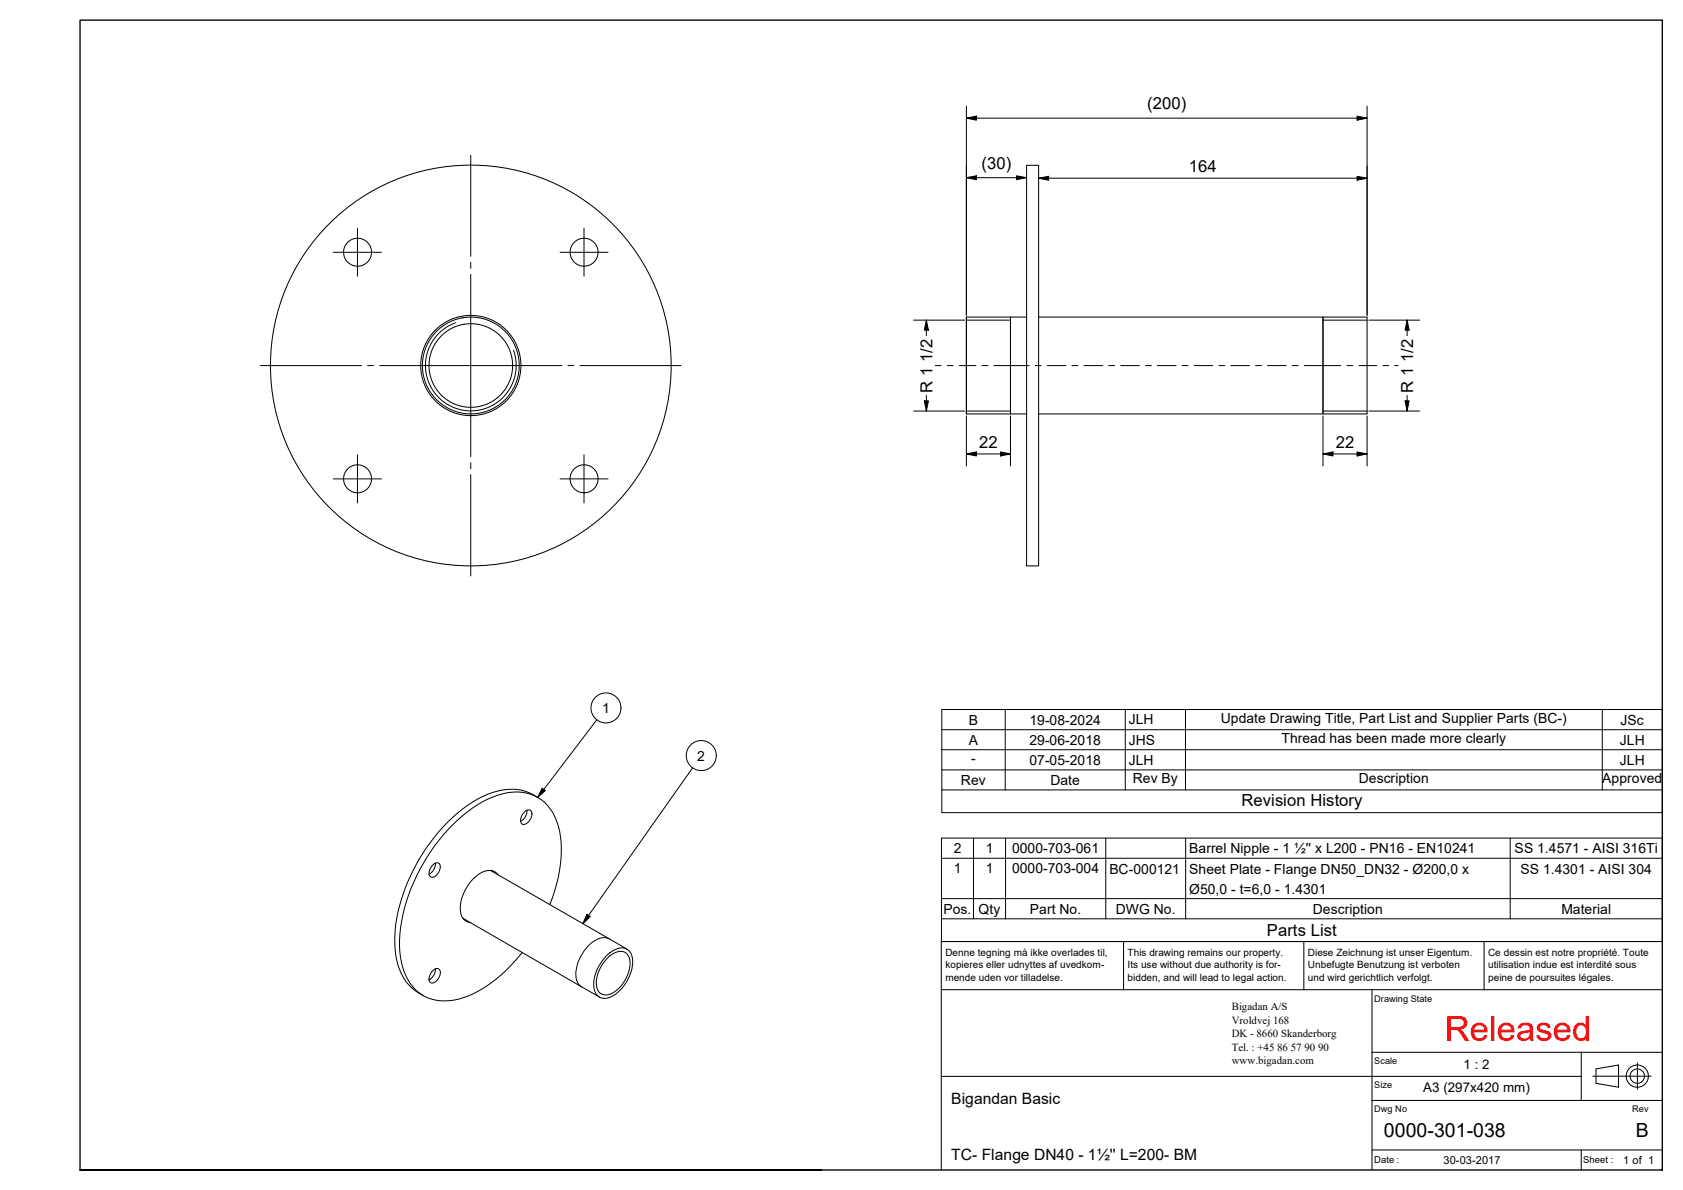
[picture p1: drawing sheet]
<svg xmlns="http://www.w3.org/2000/svg" width="420mm" height="297mm" viewBox="0 0 420 297" stroke-linecap="round" stroke-linejoin="round" font-family="sans-serif">
<!-- layer: Visible -->
<g fill="none" stroke="#000" stroke-width=".25">
<path d="M256.3 41.3h3v100h-3zM252.3 79.1v24.2M256.3 79.1h-15v24.2h15M259.3 79.1h82v24.2h-82M330.3 79.1v24.2M134.2 199a11.9 11.9 0 0 0-11.1-1.2 33.4 33.4 0 0 0-15.7 12.5 43.8 43.8 0 0 0-8.8 23.7 16 16 0 0 0 4.2 12.6l2.9 1.9M107.9 216.1l.3-.3a.99 .99 0 0 1 1.4-.3 .99 .99 0 0 1 .3 1.4 2.22 2.22 0 0 1-2.4 2 2.19 2.19 0 0 1 .4-2.8zM108.7 215.5a3.1 3.1 0 0 1-1.6 2.7M122.5 217.3l34 19.6M122.9 217.3l.2 .3M124.3 218.3a3.1 3.1 0 0 0-4.2-.5 10.8 10.8 0 0 0-5.1 9.8 2.83 2.83 0 0 0 2.4 2.7M131 202.6a1 1 0 0 1 1.3-.4 1 1 0 0 1 .5 1.4 2.3 2.3 0 0 1-2.4 2.1 2.12 2.12 0 0 1 .6-3.1z"/>
<path d="M131.6 202.3a3.1 3.1 0 0 1-1.6 2.7M115.6 229.2l34 19.7M115.8 229.5l.4 .1M137.2 225.8a33.2 33.2 0 0 0 2.5-18.4 11.5 11.5 0 0 0-7.3-9.2 14.1 14.1 0 0 0-10.5 1.2 40.4 40.4 0 0 0-17.1 17.7 37.5 37.5 0 0 0-4.8 21.9 12.5 12.5 0 0 0 6.6 10 14.6 14.6 0 0 0 12.8-1.6 36.3 36.3 0 0 0 10.9-9.6M151.6 238.3a4.6 4.6 0 0 1 4.7-1.5 3.8 3.8 0 0 1 1.6 4.4 10.2 10.2 0 0 1-6.2 7.9 2.71 2.71 0 0 1-3.4-2.6 10.4 10.4 0 0 1 3.3-8.2zM151.8 239a3.6 3.6 0 0 1 4.7-1 5.1 5.1 0 0 1 .1 5.6 7.6 7.6 0 0 1-5.1 4.8 2.34 2.34 0 0 1-2.6-2.6 9.2 9.2 0 0 1 2.9-6.8zM107.9 242.4l.4-.3a1.01 1.01 0 0 1 1.4-.1 1.01 1.01 0 0 1 .2 1.4 2.39 2.39 0 0 1-2.2 1.9 1.73 1.73 0 0 1 0-2.5zM108.7 241.8a3.1 3.1 0 0 1-1.6 2.8"/>
<circle cx="89.3" cy="63" r="3.5"/>
<circle cx="145.8" cy="63" r="3.5"/>
<circle cx="117.5" cy="91.2" r="10.4"/>
<circle cx="117.5" cy="91.2" r="12.1"/>
<circle cx="117.5" cy="91.2" r="50"/>
<circle cx="117.5" cy="91.2" r="12.5"/>
<circle cx="89.3" cy="119.5" r="3.5"/>
<circle cx="145.8" cy="119.5" r="3.5"/>
</g>
<!-- layer: Visible Narrow -->
<path d="M241.3 79.9h11M252.3 79.3v23.9M330.3 79.3v23.9M330.3 79.9h11M113.7 80.6a11.3 11.3 0 0 0-6.8 14.4 11.3 11.3 0 0 0 14.4 6.9 11.3 11.3 0 0 0 6.9-14.5M241.3 102.6h11M330.3 102.6h11M152.1 234.3a4.1 4.1 0 0 0-4.5 1.1 10.3 10.3 0 0 0-3.7 9.2 2.85 2.85 0 0 0 1.3 1.7" fill="none" stroke="#000" stroke-width=".25"/>
<!-- layer: Symbol -->
<g fill="none" stroke="#000" stroke-width=".25">
<path d="M228.1 79.9h12.7M231.3 79.9l.5 2.5h-1zM231.3 79.9v3.9M341.8 79.9h12.7M351.3 79.9l.5 2.5h-1zM351.3 79.9v3.9M231.3 98.7v3.9M351.3 98.7v3.9M228.1 102.6h12.7M230.8 100.1h1l-.5 2.5zM341.8 102.6h12.7M350.8 100.1h1l-.5 2.5z"/>
<path d="M149 179.6l-14.8 19.4M251 177.1v20.1M280.9 177.1v20.1M296 177.1v20.1M400 177.1v20.1M135.3 196.8l.8 .5-1.9 1.7zM172.9 191.6l-27.4 39M235.1 197.2v5.6h179.9v-5.6M235.1 192.2v5h179.9M235.1 182.1h179.9M235.1 187.1h179.9M415 192.2h-179.9v-15.1h179.9v20.1"/>
<path d="M235 214.2h180M243 209.2v20.1M251 209.2v20.1M276.1 209.2v20.1M296 209.2v20.1M377 209.2v20.1M146.5 228.2l.9 .6-1.9 1.8zM235 224.3h180v-15.1h-180v20.1M235 229.3v5.7h180v-5.7M415 224.3v5h-180"/>
<circle cx="151.3" cy="176.7" r="3.7"/>
<circle cx="175.1" cy="188.6" r="3.7"/>
</g>
<!-- layer: Border -->
<path d="M20 5h395v287h-395zM205 292h-185h185" fill="none" stroke="#000" stroke-width=".34"/>
<!-- layer: Title -->
<g fill="none" stroke="#000" stroke-width=".25">
<path d="M280.5 235v12M325.5 235v12M370.5 235v12M415 235h-180v57M235 247h180M342.5 247v45M235 268.7h159.8M342.5 274.7h72.5M342.5 262.7h72.5M394.8 262.7v12M397.6 268.6h14.6M398.4 266.8l5.7-1v5.6l-5.7-1z"/>
<path d="M408.8 265.3v6.6M342.5 287h72.5M394.8 287v5"/>
<circle cx="408.7" cy="268.6" r="2.77"/>
<circle cx="408.7" cy="268.6" r="1.8"/>
</g>
<!-- layer: Dimension -->
<g fill="none" stroke="#000" stroke-width=".25">
<path d="M241.3 29.5l2.5-.5v1zM241.3 26.5v52.2M241.3 29.5h100M338.8 29l2.5 .5-2.5 .5zM341.3 26.5v52.2M241.3 44.4l2.5-.5v1zM241.3 44.4h15M253.8 43.9l2.5 .5-2.5 .5zM259.3 44.5l2.5-.5v1zM259.3 44.5h82M338.8 44l2.5 .5-2.5 .5zM241.3 113.3l2.5-.5v1z"/>
<path d="M241.3 103.8v12.5M241.3 113.3h11M249.8 112.8l2.5 .5-2.5 .5zM252.3 103.8v12.5M330.3 113.3l2.5-.5v1zM330.3 113.3h11M330.3 103.8v12.5M338.8 112.8l2.5 .5-2.5 .5zM341.3 103.8v12.5"/>
</g>
<path d="M241.3 29.5l2.5-.5v1zM338.8 29l2.5 .5-2.5 .5zM241.3 44.4l2.5-.5v1zM253.8 43.9l2.5 .5-2.5 .5zM259.3 44.5l2.5-.5v1zM338.8 44l2.5 .5-2.5 .5zM241.3 113.3l2.5-.5v1zM249.8 112.8l2.5 .5-2.5 .5zM330.3 113.3l2.5-.5v1zM338.8 112.8l2.5 .5-2.5 .5z" fill="#000"/>
<!-- layer: Centerline -->
<g fill="none" stroke="#000" stroke-width=".25">
<path d="M233.5 91.3h1.4M236.5 91.3h1.5M239.5 91.3h4.1M245.1 91.3h1.5M248.1 91.3h8.8M258.4 91.3h1.5M261.5 91.3h4.6M267.6 91.3h1.5M270.6 91.3h4.7M276.8 91.3h1.5M279.8 91.3h4.6M286 91.3h1.4"/>
<path d="M288.9 91.3h4.7M295.1 91.3h1.5M298.1 91.3h4.7M304.3 91.3h1.5M307.3 91.3h4.7M313.4 91.3h1.6M316.4 91.3h4.7M322.6 91.3h1.5M325.6 91.3h9.1M336.3 91.3h1.4M339.3 91.3h4.4M345.2 91.3h1.5"/>
<path d="M348.2 91.3h.8"/>
</g>
<!-- layer: Center Mark -->
<g fill="none" stroke="#000" stroke-width=".25">
<path d="M117.5 38.8v25.2M89.2 57v11.9M145.8 57v11.9M83.2 63h12M117.5 65.5v1.5M117.5 68.5v45.5M139.8 63h12M65 91.3h25.3M91.8 91.3h1.5M94.8 91.3h45.5M141.8 91.3h1.5M144.8 91.3h25.2"/>
<path d="M83.2 119.5h12M89.2 113.5v12M117.5 115.5v1.5M117.5 118.5v25.2M139.8 119.5h12M145.8 113.5v12"/>
</g>
<!-- layer: Symbol -->
<path d="M231.3 79.9l.5 2.5h-1zM351.3 79.9l.5 2.5h-1zM230.8 100.1h1l-.5 2.5zM350.8 100.1h1l-.5 2.5zM135.3 196.8l.8 .5-1.9 1.7zM146.5 228.2l.9 .6-1.9 1.8z" fill="#000"/>
<text font-size="8.6" fill="#f00" x="360.7" y="259.7">Released</text>
<g font-size="4.9">
<text x="345.5" y="283.7">0000-301-038</text>
<text x="408.4" y="283.8">B</text>
</g>
<g font-size="4.1">
<text x="286.4" y="27.2">(200)</text>
<text x="245.1" y="42.1">(30)</text>
<text x="296.8" y="43">164</text>
<text x="232.8" y="90.3" transform="rotate(-90 232.8 90.3)">1/2</text>
<text x="352.8" y="90.3" transform="rotate(-90 352.8 90.3)">1/2</text>
<text x="232.8" y="98" transform="rotate(-90 232.8 98)">R 1</text>
<text x="352.8" y="98" transform="rotate(-90 352.8 98)">R 1</text>
<text x="244.4" y="111.9">22</text>
<text x="333.5" y="111.9">22</text>
<text x="309.9" y="201.1">Revision History</text>
<text x="316.3" y="233.7">Parts List</text>
</g>
<g font-size="3.9">
<text x="237.5" y="275.5">Bigandan Basic</text>
<text x="237.5" y="289.5">TC- Flange DN40 - 1½'' L=200- BM</text>
</g>
<g font-size="3.5">
<text x="150.3" y="178">1</text>
<text x="241.9" y="180.9">B</text>
<text x="241.9" y="185.9">A</text>
<text x="257" y="180.9">19-08-2024</text>
<text x="257" y="185.9">29-06-2018</text>
<text x="281.8" y="180.8">JLH</text>
<text x="281.8" y="185.9">JHS</text>
<text x="304.8" y="180.5">Update Drawing Title, Part List and Supplier Parts (BC-)</text>
<text x="319.9" y="185.5">Thread has been made more clearly</text>
<text x="404.4" y="185.9">JLH</text>
<text x="404.6" y="180.9">JSc</text>
<text x="174.1" y="189.9">2</text>
<text x="242.4" y="190.6">-</text>
<text x="257" y="190.9">07-05-2018</text>
<text x="281.8" y="190.9">JLH</text>
<text x="404.4" y="190.9">JLH</text>
<text x="239.9" y="195.9">Rev</text>
<text x="262.3" y="195.9">Date</text>
<text x="282.8" y="195.6">Rev By</text>
<text x="339.2" y="195.6">Description</text>
<text x="400" y="195.6">Approved</text>
<text x="238.1" y="213">2</text>
<text x="246.1" y="213">1</text>
<text x="252.6" y="213">0000-703-061</text>
<text x="296.9" y="213">Barrel Nipple - 1 ½'' x L200 - PN16 - EN10241</text>
<text x="378.1" y="213">SS 1.4571 - AISI 316Ti</text>
<text x="238.1" y="218">1</text>
<text x="246.1" y="218">1</text>
<text x="252.6" y="218">0000-703-004</text>
<text x="276.9" y="218">BC-000121</text>
<text x="296.9" y="218">Sheet Plate - Flange DN50_DN32 - Ø200,0 x</text>
<text x="379.6" y="218">SS 1.4301 - AISI 304</text>
<text x="296.9" y="223.1">Ø50,0 - t=6,0 - 1.4301</text>
<text x="235.5" y="228.1">Pos.</text>
<text x="244.3" y="228.1">Qty</text>
<text x="257.1" y="228.1">Part No.</text>
<text x="278.6" y="228.1">DWG No.</text>
<text x="327.8" y="228.1">Description</text>
<text x="389.8" y="228.1">Material</text>
</g>
<g font-size="3.3">
<text x="365.4" y="266.9">1 : 2</text>
<text x="355.3" y="272.5">A3 (297x420 mm)</text>
</g>
<g font-size="2.8">
<text x="360.3" y="290.5">30-03-2017</text>
<text x="405.3" y="290.5">1 of 1</text>
</g>
<g font-size="2.7">
<text x="307.5" y="252">Bigadan A/S</text>
<text x="307.5" y="255.5">Vroldvej 168</text>
<text x="307.5" y="262.3">Tel. : +45</text>
<text x="307.5" y="258.9">DK - 8660 Skanderborg</text>
<text x="318.9" y="262.3">86</text>
<text x="322.2" y="262.3">57</text>
<text x="325.6" y="262.3">90</text>
<text x="329.1" y="262.3">90</text>
<text x="307.5" y="265.7">www.bigadan.com</text>
</g>
<g font-size="2.5">
<text x="236" y="238.5">Denne tegning må ikke overlades til,</text>
<text x="281.5" y="238.5">This drawing remains our property.</text>
<text x="326.5" y="238.5">Diese Zeichnung ist unser Eigentum.</text>
<text x="371.5" y="238.5">Ce dessin est notre propriété. Toute</text>
<text x="236" y="241.6">kopieres eller udnyttes af uvedkom-</text>
<text x="236" y="244.8">mende uden vor tilladelse.</text>
<text x="281.5" y="244.8">bidden, and will lead to legal action.</text>
<text x="281.5" y="241.6">Its use without due authority is for-</text>
<text x="326.5" y="241.6">Unbefugte Benutzung ist verboten</text>
<text x="326.5" y="244.8">und wird gerichtlich verfolgt.</text>
<text x="371.5" y="241.6">utilisation indue est interdité sous</text>
<text x="371.5" y="244.8">peine de poursuites légales.</text>
</g>
<g font-size="2.4">
<text x="343.1" y="290.4">Date :</text>
<text x="395.2" y="290.4">Sheet :</text>
</g>
<g font-size="2.3">
<text x="343.1" y="250">Drawing State</text>
<text x="343.1" y="265.7">Scale</text>
<text x="343.1" y="271.7">Size</text>
<text x="343.1" y="277.7">Dwg No</text>
<text x="407.5" y="277.7">Rev</text>
</g>
</svg>
